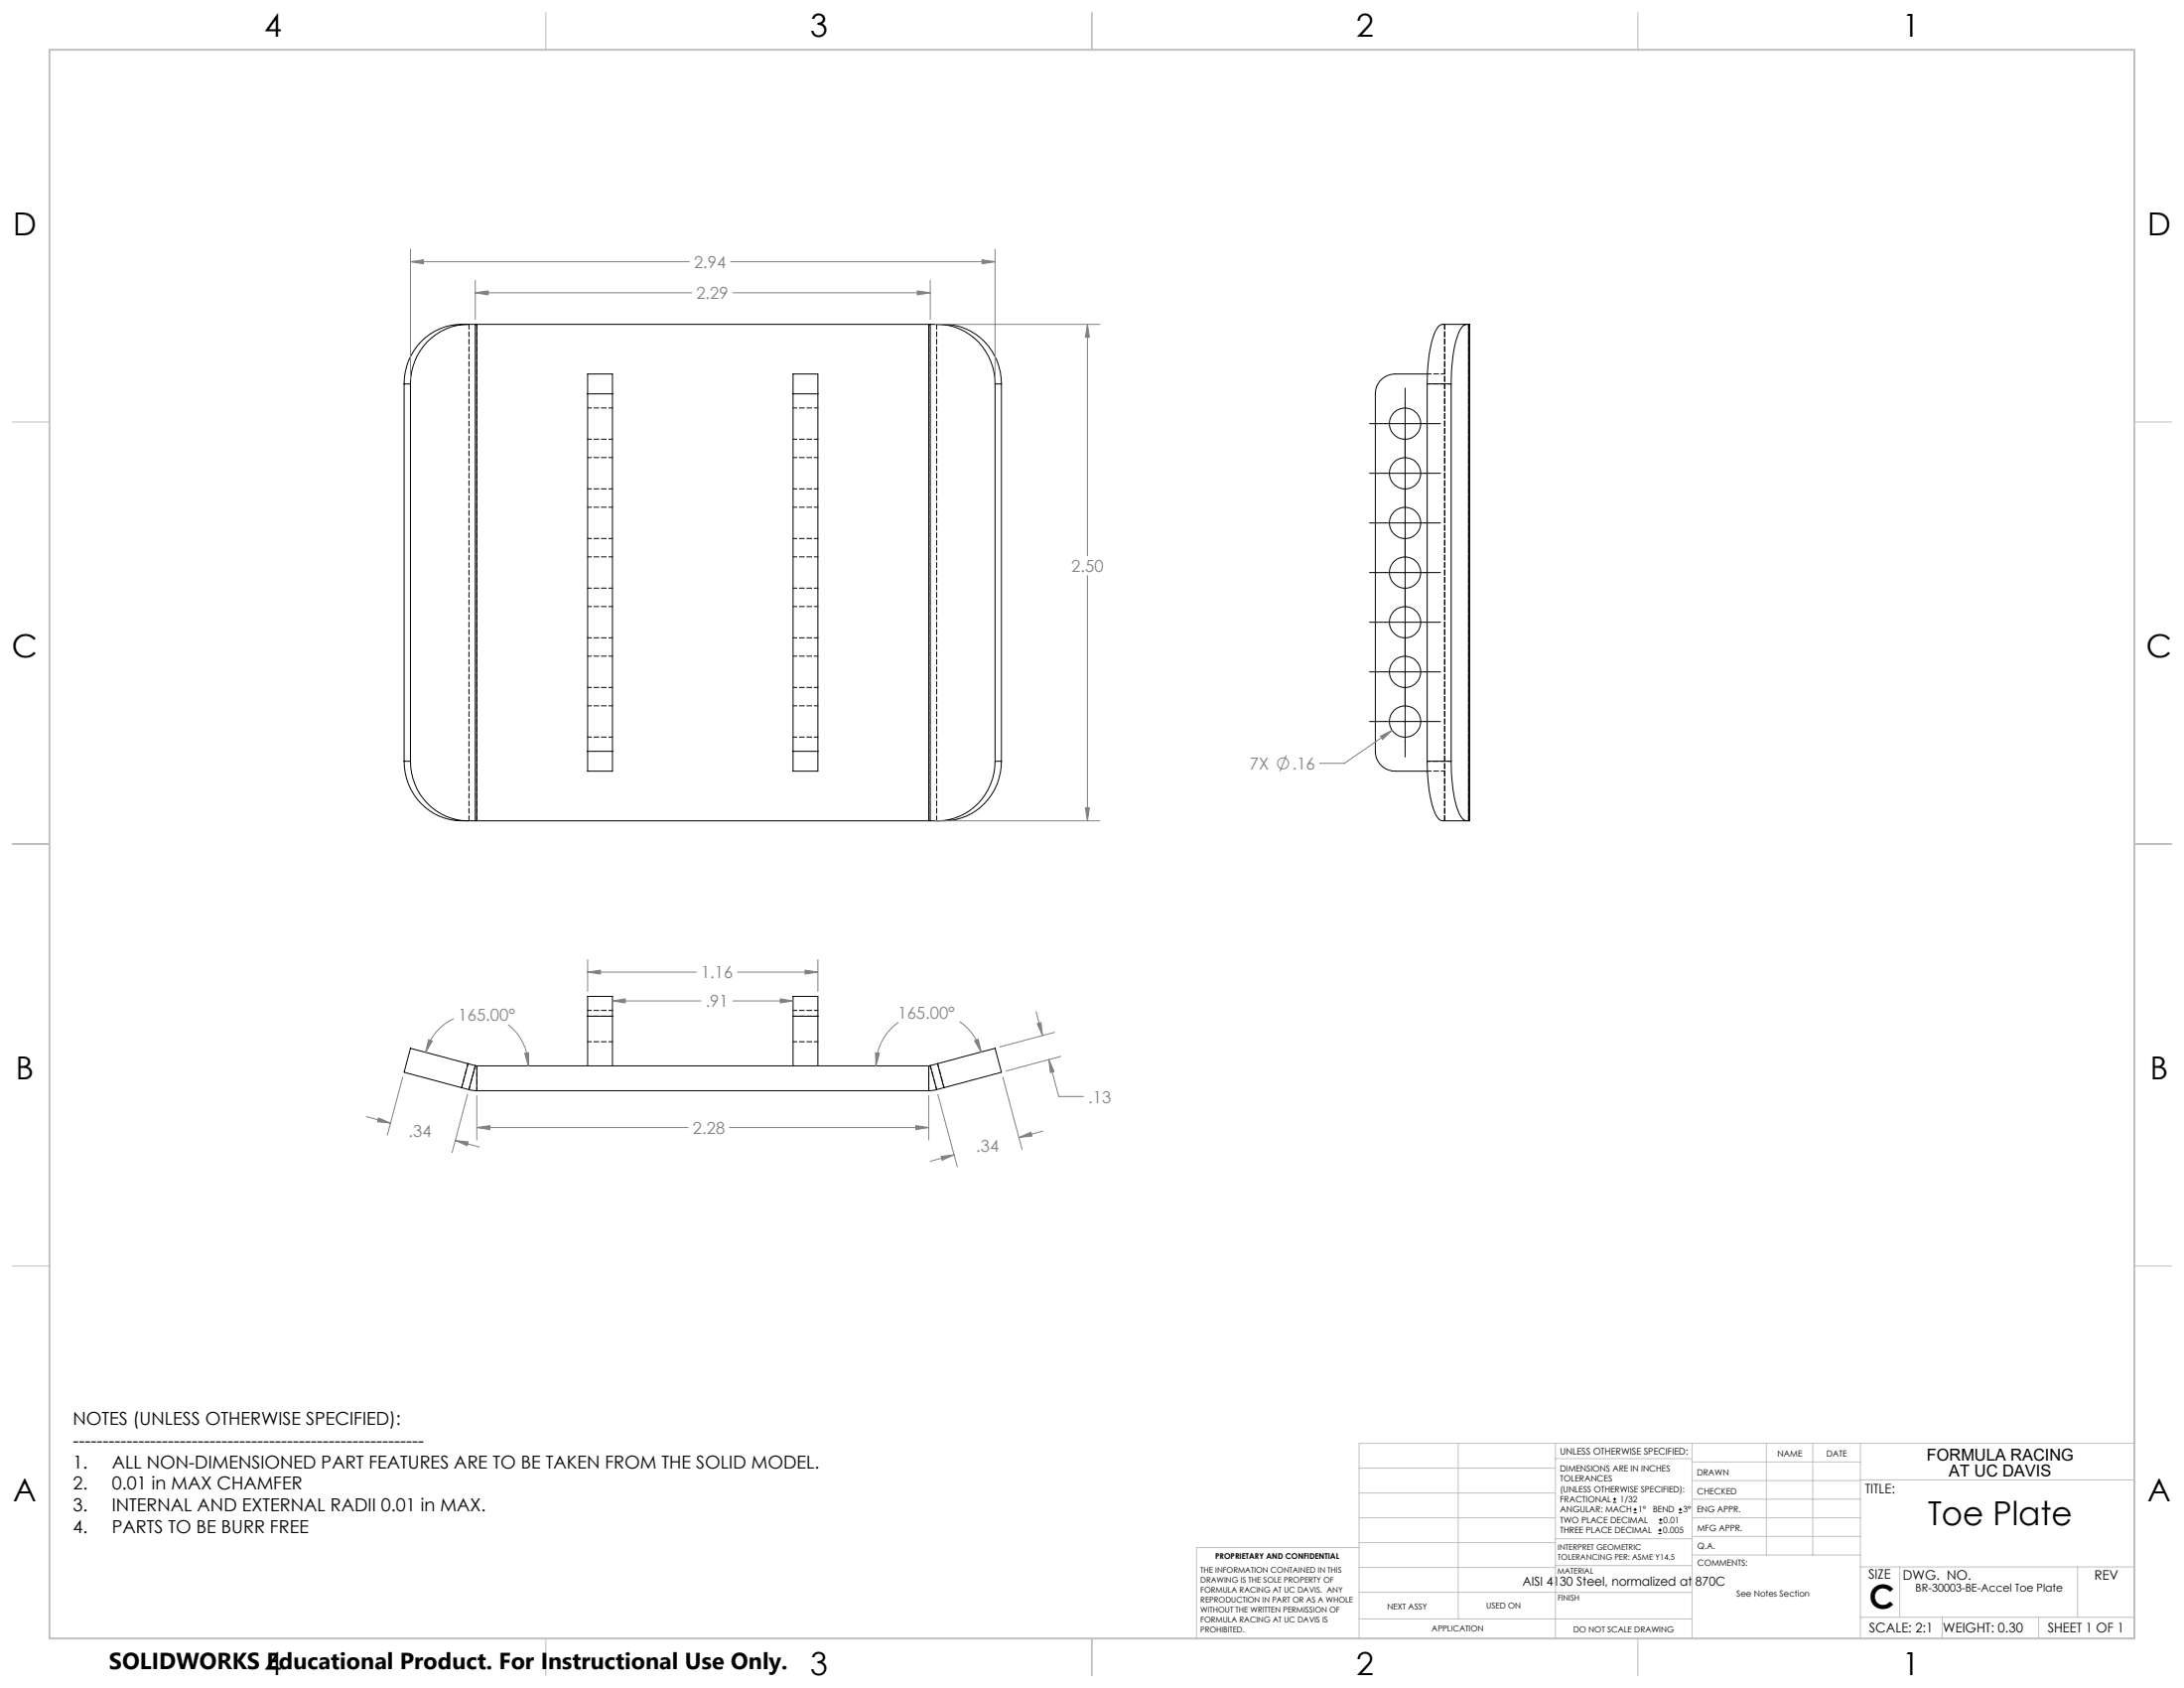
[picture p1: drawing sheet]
<svg xmlns="http://www.w3.org/2000/svg" width="559mm" height="432mm" viewBox="0 0 559 432" stroke-linecap="round" stroke-linejoin="round" font-family="sans-serif">
<g fill="none" stroke="#000" stroke-width=".25">
<path d="M103.4 98.2h1.6M103.4 98.2v96.5M105 98.2v96.5M119.7 83a14.9 14.9 0 0 0-14.7 15.2M121.6 83a19.3 19.3 0 0 0-9.1 1.1 15.2 15.2 0 0 0-9.1 14.1M121.6 83h.4M121.6 83v127M122 83h115.6M122 83v127M237.6 83h.4M237.6 83v127M238 83a19.3 19.3 0 0 1 9.2 1.1 15.2 15.2 0 0 1 9 14.1"/>
<path d="M238 83v127M239.9 83a14.9 14.9 0 0 1 14.7 15.2M254.6 98.2h1.6M254.6 98.2v96.5M256.2 98.2v96.5M359.5 99.3v94.3M365.2 98.2h6.1M365.2 98.2v96.5M365.2 95.7h-8.2a5.1 5.1 0 0 0-5.1 5.1v91.4a5.1 5.1 0 0 0 5.1 5.1h8.2M371.3 98.2v96.5M375.2 83a3.1 3.1 0 0 0-2.1 2.5 37.6 37.6 0 0 0-1.8 12.7M375.7 83h-6.6a3.1 3.1 0 0 0-2.2 2.5 37.6 37.6 0 0 0-1.7 12.7"/>
<path d="M375.7 83h.3v127h-.3M375.7 83v127M150.4 100.8v-5.1h6.3v5.1M150.4 100.8h6.3M150.4 100.8v91.4M156.7 100.8v91.4M202.9 100.8v-5.1h6.4v5.1M202.9 100.8h6.4M202.9 100.8v91.4M209.3 100.8v91.4M350.4 108.4h18.2M350.4 133.8h18.2"/>
<path d="M350.4 121.1h18.2M350.4 159.2h18.2M350.4 146.5h18.2M350.4 171.9h18.2M103.4 194.7a15 15 0 0 0 14.7 15.3h3.5M103.4 194.7h1.6M105 194.7a15 15 0 0 0 14.7 15.3M150.4 192.2v5.1h6.3v-5.1M150.4 192.2h6.3M202.9 192.2v5.1h6.4v-5.1M202.9 192.2h6.4M254.6 194.7a15 15 0 0 1-14.7 15.3"/>
<path d="M254.6 194.7h1.6M256.2 194.7a15 15 0 0 1-14.7 15.3h-3.5M350.4 184.6h18.2M365.2 194.7a31.9 31.9 0 0 0 2.4 14.1 1.91 1.91 0 0 0 1.5 1.2h6.6M365.2 194.7h6.1M371.3 194.7a31.9 31.9 0 0 0 2.4 14.1 1.91 1.91 0 0 0 1.5 1.2M121.6 210h.4M122 210h115.6M237.6 210h.4M150.4 260v-5.1h6.3v5.1M150.4 260v12.7M150.4 260h6.3"/>
<path d="M156.7 260v12.7M202.9 260v-5.1h6.4v5.1M202.9 260v12.7M202.9 260h6.4M209.3 260v12.7M118.1 278.2l1.9 .5M119.7 272.1l-14.7-4-1.6 6.2 14.7 3.9M119.7 272.1l-1.6 6.1M119.7 272.1l1.9 .5M120 278.7l2 .3M121.6 272.6l.4 .1M121.6 272.6l-1.6 6.1"/>
<path d="M122 272.7v6.3M122 272.7h115.6M122 279h115.6M237.6 272.7v6.3M238 272.6l-.4 .1M238 272.6l1.6 6.1M239.6 278.7l-2 .3M239.9 272.1l14.7-4 1.6 6.2-14.7 3.9M239.9 272.1l-1.9 .5M239.9 272.1l1.6 6.1M241.5 278.2l-1.9 .5M412.7 384.3h.9"/>
<path d="M412.7 383.5h.9M413.1 383.1v.8M418 387h.8M418 386.2h.8M418.4 385.7v.9M424.3 392.3h.9M424.3 391.4h.9M424.5 389.6h.8M424.5 388.8h.8M424.7 391v.9M424.9 388.4v.8M429.5 387h.9"/>
<path d="M429.5 386.2h.9M429.9 385.7v.9"/>
<circle cx="359.5" cy="108.4" r="4"/>
<circle cx="359.5" cy="133.8" r="4"/>
<circle cx="359.5" cy="121.1" r="4"/>
<circle cx="359.5" cy="159.2" r="4"/>
<circle cx="359.5" cy="146.5" r="4"/>
<circle cx="359.5" cy="171.9" r="4"/>
<circle cx="359.5" cy="184.6" r="4"/>
</g>
<path d="M120 210v-127M122 210v-127M237.6 210v-127M239.7 210v-127M369.6 210v-127M369.7 210v-127M375.8 210v-127" fill="none" stroke="#000" stroke-width=".25" stroke-dasharray="1.3 .6"/>
<g fill="none" stroke="#000" stroke-width=".25" stroke-dasharray="1.3 .6" stroke-dashoffset=".3">
<path d="M365.2 95.7h4.5M150.4 112.4h6.3M156.7 104.4h-6.3M156.7 117.1h-6.3M202.9 112.4h6.4M209.3 104.4h-6.4M209.3 117.1h-6.4M150.4 125.1h6.3M150.4 137.8h6.3M156.7 129.8h-6.3M202.9 137.8h6.4M202.9 125.1h6.4"/>
<path d="M209.3 129.8h-6.4M150.4 150.5h6.3M156.7 155.2h-6.3M156.7 142.5h-6.3M202.9 150.5h6.4M209.3 142.5h-6.4M209.3 155.2h-6.4M150.4 175.9h6.3M150.4 163.2h6.3M156.7 167.9h-6.3M202.9 163.2h6.4M202.9 175.9h6.4"/>
<path d="M209.3 167.9h-6.4M150.4 188.6h6.3M156.7 180.6h-6.3M202.9 188.6h6.4M209.3 180.6h-6.4M365.2 197.3h4.5M150.4 259.9h6.3M156.7 258.5h-6.3M202.9 259.9h6.4M209.3 258.5h-6.4M118.1 278.2l1.7-6.1M121.6 272.6l-1.6 6.1"/>
<path d="M122 272.6v6.4M150.4 266.5h6.3M202.9 266.5h6.4M237.6 272.6v6.4M238 272.6l1.7 6.1M241.5 278.2l-1.6-6.1"/>
</g>
<path d="M371.3 98.2h-6.1M371.3 194.7h-6.1" fill="none" stroke="#000" stroke-width=".25" stroke-dasharray="1.3 .6" stroke-dashoffset=".4"/>
<g fill="none" stroke="#808080" stroke-width=".25">
<path d="M105 63.8v33.1M105 67h71.4M105 67l3.3-.5v1zM121.6 71.7v10M121.6 74.9h55.4M121.6 74.9l3.3-.5v1zM186.9 67h67.7M187.5 74.9h50.5M234.7 74.4l3.3 .5-3.3 .5zM238 71.7v10M251.3 66.5l3.3 .5-3.3 .5zM254.6 63.8v33.1"/>
<path d="M239.3 83h42.1M278.2 83v59.2M278.2 83l.5 3.3h-1zM278.2 147.2v62.8M329.1 193.3l-1.6 4M353.2 188.3l3-1.5-2.4 2.3zM356.2 186.8l-12.2 8.5h-6.4M239.3 210h42.1M277.7 206.7h1l-.5 3.3zM150.4 245.5v8.1M150.4 248.7h27.8M150.4 248.7l3.2-.5v1z"/>
<path d="M156.7 256h22.6M156.7 256l3.3-.5v1zM187.5 256h15.4M188.7 248.7h20.6M199.6 255.5l3.3 .5-3.3 .5zM206 248.2l3.3 .5-3.3 .5zM209.3 245.5v8.1M265.1 258.8l1.6 6.1M103 275.5l-3.9 14.9M109.6 266l1 .3-1.7 2.9zM116.1 260.6a13.2 13.2 0 0 0-7.2 8.6M119.6 280l-3.9 14.8"/>
<path d="M130 262.1a13.4 13.4 0 0 1 5.1 10.6M134.3 269.5l1-.2-.2 3.4zM224 269.3l1 .2-.9 3.2zM229.9 261.5a13.6 13.6 0 0 0-5.8 11.2M240 280l4.9 18.5M245.5 261.3a14.1 14.1 0 0 1 5.5 7.8M249.3 266.2l1-.3 .7 3.2zM256.6 275.5l4.9 18.5M265.4 261.9l.9-.3 .4 3.3zM268.4 271l2.5 9.5h6.3M268.4 271l1.3 3.1-1 .3zM269.8 264.1l-14 3.7"/>
<path d="M271.4 270.2l-13.9 3.8M93.8 285.6l6.1 1.7M96.8 286l3.1 1.3-3.3-.4zM116.5 291.7l6.1 1.7M116.5 291.7l3.3 .4-.2 1zM122 280.3v11.3M122 288.4h54.1M122 288.4l3.3-.5v1.1zM186.6 288.4h51M234.3 287.9l3.3 .5-3.3 .6zM237.6 280.3v11.3M240.8 295.8l3.3-.4-3 1.4z"/>
<path d="M244.1 295.4l-6.1 1.7M260.7 291l3.1-1.4 .2 1zM266.8 289.3l-6.1 1.7"/>
<circle cx="328.3" cy="195.3" r="1.41"/>
</g>
<g fill="none" stroke="#c0c0c0" stroke-width=".25">
<path d="M139.7 3.2v9.5M279.4 3.2v9.5M419.1 3.2v9.5M3.1 107.9h9.6M546.1 107.9h9.5M3.1 215.9h9.6M546.1 215.9h9.5M3.1 323.8h9.6M546.1 323.8h9.5M347.7 375.6h50.3M373.1 369.2v44.9M398 369.2v49.9"/>
<path d="M398 373.1h34.9M432.9 369.2v49.9M432.9 378.7h43.1M432.9 374h43.1M451.9 369.2v28.6M463.8 369.2v28.6M476 369.2v49.9M476 378.6h70.1M546.1 369.2h-198.4v49.9M347.7 394.6h50.3M347.7 388.3h50.3M347.7 381.9h50.3"/>
<path d="M347.7 395.9h-41.6v23.2M398 393.6h35M432.9 383.5h43.1M432.9 388.3h43.1M432.9 393h43.1M433 397.8h43M139.7 419.1v9.6M279.4 419.1v9.6M347.7 414.1h85.2M347.7 401h50.3M347.7 407.3h50.3M398 407.4h34.9"/>
<path d="M398 400.5h35M419.1 419.1v9.6M476 413.7h70.1M476 400.8h70.1M486.1 400.8v12.9M496.9 413.7v5.4M521.6 413.7v5.4M531.6 400.8v12.9"/>
</g>
<path d="M12.7 12.7h533.4v406.4h-533.4z" fill="none" stroke="#c0c0c0" stroke-width=".5"/>
<path d="M277.7 206.7h1l-.5 3.3zM278.2 83l.5 3.3h-1zM251.3 66.5l3.3 .5-3.3 .5zM105 67l3.3-.5v1zM234.7 74.4l3.3 .5-3.3 .5zM121.6 74.9l3.3-.5v1zM353.2 188.3l.6 .8 2.4-2.3zM199.6 255.5l3.3 .5-3.3 .5zM156.7 256l3.3-.5v1zM249.3 266.2l1-.3 .7 3.2zM224 269.3l1 .2-.9 3.2zM134.3 269.5l1-.2-.2 3.4zM109.6 266l1 .3-1.7 2.9zM122 288.4l3.3-.5v1.1zM234.3 287.9l3.3 .5-3.3 .6zM268.4 271l1.3 3.1-1 .3zM265.4 261.9l.9-.3 .4 3.3zM206 248.2l3.3 .5-3.3 .5zM150.4 248.7l3.2-.5v1zM240.8 295.8l3.3-.4-3 1.4zM260.7 291l3.1-1.4 .2 1zM96.8 286l3.1 1.3-3.3-.4zM116.5 291.7l3.3 .4-.2 1z" fill="#808080"/>
<g font-size="8.5">
<text x="493.3" y="390.1">Toe Plate</text>
<text x="478.3" y="411.4">C</text>
</g>
<g font-size="8.1">
<text x="67.6" y="9.3">4</text>
<text x="207.3" y="9.3">3</text>
<text x="347" y="9.3">2</text>
<text x="486.7" y="9.3">1</text>
<text x="3.3" y="60.1">D</text>
<text x="549.4" y="60.1">D</text>
<text x="3" y="168">C</text>
<text x="549.1" y="168">C</text>
<text x="4" y="276">B</text>
<text x="550.1" y="276">B</text>
<text x="3.3" y="383.9">A</text>
<text x="549.4" y="383.9">A</text>
<text x="67.6" y="428.4">4</text>
<text x="207.3" y="428.4">3</text>
<text x="347" y="428.4">2</text>
<text x="486.7" y="428.4">1</text>
</g>
<text font-size="5.9" x="27.9" y="427">SOLIDWORKS Educational Product. For Instructional Use Only.</text>
<g font-size="4.6">
<text x="18.6" y="364.4">NOTES (UNLESS OTHERWISE SPECIFIED):</text>
<text x="18.6" y="370">-----------------------------------------------------------</text>
<text x="18.6" y="375.5">1.</text>
<text x="28.7" y="375.5">ALL NON-DIMENSIONED PART FEATURES ARE TO BE TAKEN FROM THE SOLID MODEL.</text>
<text x="18.6" y="381.1">2.</text>
<text x="28.7" y="381.1">0.01 in MAX CHAMFER</text>
<text x="18.6" y="386.7">3.</text>
<text x="28.7" y="386.7">INTERNAL AND EXTERNAL RADII 0.01 in MAX.</text>
<text x="18.6" y="392.3">4.</text>
<text x="28.7" y="392.3">PARTS TO BE BURR FREE</text>
</g>
<g font-size="4.2" fill="#808080">
<text x="177.6" y="68.6">2.94</text>
<text x="178.2" y="76.5">2.29</text>
<text x="274.1" y="146.3">2.50</text>
<text x="319.8" y="196.9">7X</text>
<text x="330.6" y="196.9">.16</text>
<text x="179.3" y="250.3">1.16</text>
<text x="180.5" y="257.6">.91</text>
<text x="117.2" y="261.2">165.00°</text>
<text x="229.8" y="260.6">165.00°</text>
<text x="278.4" y="282.1">.13</text>
<text x="104.5" y="290.9">.34</text>
<text x="177.3" y="290">2.28</text>
<text x="249.7" y="294.7">.34</text>
</g>
<g font-size="4.2">
<text x="493" y="373.5">FORMULA RACING</text>
<text x="498.7" y="377.8">AT UC DAVIS</text>
</g>
<g font-size="3.4">
<text x="477.2" y="381.9">TITLE:</text>
<text x="478.1" y="404">SIZE</text>
<text x="486.9" y="404">DWG. NO.</text>
<text x="535.9" y="404.1">REV</text>
<text x="478.2" y="417.6">SCALE: 2:1</text>
<text x="497.1" y="417.7">WEIGHT: 0.30</text>
<text x="523.9" y="417.6">SHEET 1 OF 1</text>
</g>
<text font-size="3.2" x="389.6" y="405.7">AISI 4130 Steel, normalized at 870C</text>
<text font-size="2.8" x="490.1" y="407.2">BR-30003-BE-Accel Toe Plate</text>
<text font-size="2.4" x="399.2" y="372.1">UNLESS OTHERWISE SPECIFIED:</text>
<g font-size="2.2">
<text x="399.2" y="376.4">DIMENSIONS ARE IN INCHES</text>
<text x="434.2" y="377.3">DRAWN</text>
<text x="454.8" y="372.5">NAME</text>
<text x="467.3" y="372.6">DATE</text>
<text x="399.2" y="379">TOLERANCES</text>
<text x="399.2" y="381.7">(UNLESS OTHERWISE SPECIFIED):</text>
<text x="434.3" y="382.2">CHECKED</text>
<text x="399.2" y="389.6">TWO PLACE DECIMAL</text>
<text x="399.2" y="384.3">FRACTIONAL</text>
<text x="399.2" y="387">ANGULAR: MACH</text>
<text x="414.5" y="384.3">1/32</text>
<text x="419.1" y="387">1°</text>
<text x="422.9" y="387">BEND</text>
<text x="425.6" y="389.6">0.01</text>
<text x="430.6" y="387">3°</text>
<text x="434.2" y="386.9">ENG APPR.</text>
<text x="399.2" y="392.3">THREE PLACE DECIMAL</text>
<text x="425.5" y="392.3">0.005</text>
<text x="434.3" y="391.6">MFG APPR.</text>
<text x="434.3" y="396.3">Q.A.</text>
<text x="434.3" y="400.5">COMMENTS:</text>
<text x="444.3" y="408.5">See Notes Section</text>
</g>
<g font-size="2.1">
<text x="354.9" y="411.6">NEXT ASSY</text>
<text x="380.3" y="411.6">USED ON</text>
<text x="366.3" y="417.4">APPLICATION</text>
<text x="402.5" y="417.5">DO NOT SCALE DRAWING</text>
</g>
<g font-size="2">
<text x="310.9" y="398.8">PROPRIETARY AND CONFIDENTIAL</text>
<text x="398.6" y="396.5">INTERPRET GEOMETRIC</text>
<text x="398.6" y="399">TOLERANCING PER: ASME Y14.5</text>
<text x="307.2" y="402.4">THE INFORMATION CONTAINED IN THIS</text>
<text x="307.2" y="404.9">DRAWING IS THE SOLE PROPERTY OF</text>
<text x="307.2" y="407.5">FORMULA RACING AT UC DAVIS. ANY</text>
<text x="398.5" y="402.6">MATERIAL</text>
<text x="307.2" y="410">REPRODUCTION IN PART OR AS A WHOLE</text>
<text x="307.2" y="412.5">WITHOUT THE WRITTEN PERMISSION OF</text>
<text x="398.5" y="409.4">FINISH</text>
<text x="307.2" y="415">FORMULA RACING AT UC DAVIS IS</text>
<text x="307.2" y="417.6">PROHIBITED.</text>
</g>
</svg>
